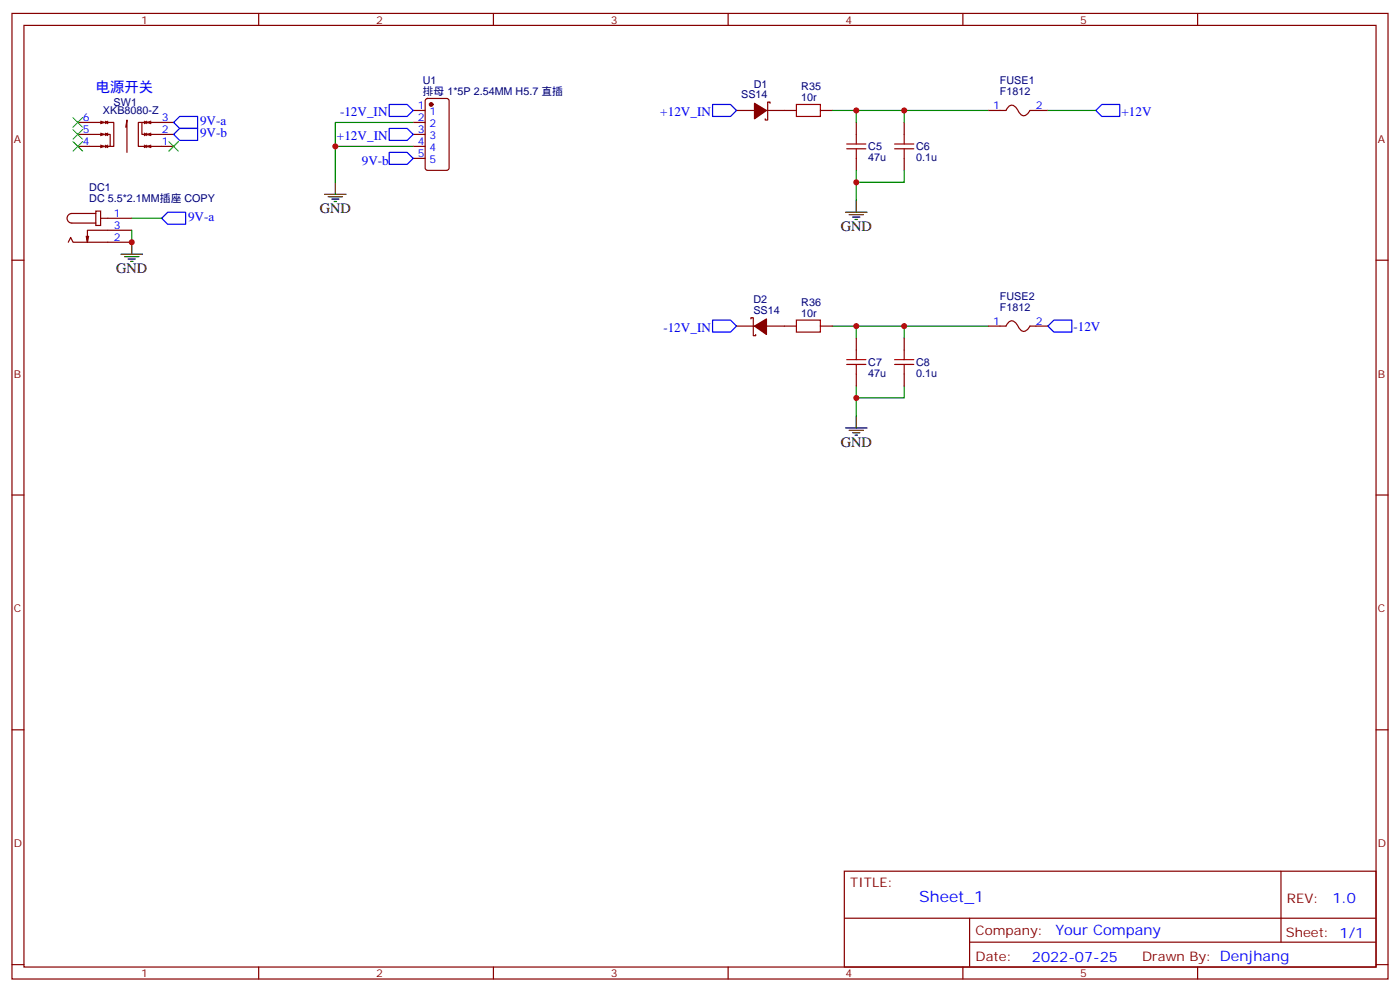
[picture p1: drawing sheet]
<svg xmlns="http://www.w3.org/2000/svg" width="412mm" height="292mm" viewBox="0 0 412 292" stroke-linecap="round" stroke-linejoin="round" font-family="sans-serif">
<g fill="none" stroke="#870000" stroke-width=".35">
<path d="M3.5 4h405.4v284.3h-405.4zM7.1 7.5h398.2v277.3h-398.2zM76.2 4v3.5M145.3 4v3.5M214.5 4v3.5M283.6 4v3.5M352.8 4v3.5M22.9 36.1h7.8l-1.1 .3M22.9 39.6h7.8l-1.1 .3M29.6 35.7l1.1 .4M29.6 39.2l1.1 .4M31 35.7v.7"/>
<path d="M31 39.2v.7M31 39.6l.7 .3M31 36.1l.7 .3M31.7 39.2l-.7 .4h1.5v3.5h-1.5M31.7 35.7l-.7 .4h2.5v7h-1M37 37.5l.4-2.2v9.6M41.8 36.1h-1.1v7h2.5l-.7 .4M42.5 39.2l.7 .4M42.5 35.7l.7 .4M43.2 36.1h-1.4v3.5h1.4l-.7 .3M43.2 35.7v.7M43.2 39.2v.7"/>
<path d="M43.2 36.1l-.7 .3M44.4 35.7l-1 .4M44.4 39.2l-1 .4M51.2 36.1h-7.8l1 .3M51.2 39.6h-7.8l1 .3M121.7 32.5h3.5M121.7 36.1h3.5M121.7 39.6h3.5M125.5 29.2l.4-.2h5.7l.6 .4 .1 20.1-.5 .6-5.9 .1-.6-.5-.1-20zM217 32.5h5.2M225.8 32.5h8.8M226.8 30.4v-.3h-.7v5.2h-.7v-.3"/>
<path d="M241.7 32.5h3.5M252.2 36.1v3.5M266.3 36.1v3.5M291 32.5h5.3l.6-.9a1.56 1.56 0 0 1 2.7 .5l.2 .3a2.13 2.13 0 0 0 2.3 1.6l1.3-1.5h5.3M22.9 43.1h7.8l-1.1 .4M29.6 42.8l1.1 .3M31 42.8v.7M31 43.1l.7 .4M31.7 42.8l-.7 .3M42.5 42.8l.7 .3M43.2 42.8v.7M44.4 42.8l-1 .3"/>
<path d="M51.2 43.1h-7.8l1 .4M121.7 43.1h3.5M121.7 46.6h3.5M252.2 46.6v3.6M266.3 46.6v3.6M3.5 76.6h3.6M20.1 71.3l.7-1.4 .7 1.4h17.3M26.1 69.6l-.3 1.7M28.2 62.2h1.4v4.2h-1.4zM28.2 62.9h-7a1.41 1.41 0 0 0-1.4 1.4 1.41 1.41 0 0 0 1.4 1.4h7M29.6 64.3h9.2M38.8 67.8h-13v3.5l-.4-1.7"/>
<path d="M405.3 76.6h3.6M217 96h5.2M221.2 93.9v-.3h.7v5.2h.7v-.3M225.8 96h8.8M241.7 96h3.5M252.2 99.6v3.5M266.3 99.6v3.5M291 96h5.3l.6-.9a1.56 1.56 0 0 1 2.7 .5l.2 .3a2.13 2.13 0 0 0 2.3 1.6l1.3-1.5h5.3M252.2 110.1v3.6M266.3 110.1v3.6M3.5 145.8h3.6M405.3 145.8h3.6"/>
<path d="M3.5 214.9h3.6M405.3 214.9h3.6M248.7 256.5h156.6v28.3h-156.6zM377.3 256.6v20.8M248.7 270.4h156.5M285.6 277.4h119.6M285.6 270.4v14.1M3.5 284.1h3.6M76.2 284.8v3.5M145.3 284.8v3.5M214.5 284.8v3.5M283.6 284.8v3.5"/>
<path d="M352.8 284.8v3.5M405.3 284.1h3.6"/>
</g>
<path d="M51.2 39.6l1.7-1.8h5.3v3.5h-5.3zM52.9 34.3h5.3v3.5h-5.3l-1.7-1.7zM114.7 30.8h5.2l1.8 1.7-1.8 1.8h-5.2zM114.7 37.8h5.2l1.8 1.8-1.8 1.7h-5.2zM209.9 30.8h5.3l1.8 1.7-1.8 1.8h-5.3zM324.6 30.8h5.2v3.5h-5.2l-1.8-1.8zM114.7 44.9h5.2l1.8 1.7-1.8 1.8h-5.2zM47.6 64.3l1.8-1.8h5.3v3.5h-5.3zM209.9 94.3h5.3l1.8 1.7-1.8 1.8h-5.3zM310.4 94.3h5.3v3.5h-5.3l-1.7-1.8z" fill="none" stroke="#00f" stroke-width=".35"/>
<g fill="none" stroke="#000" stroke-width=".35">
<path d="M95.6 57.2h6.4M96.7 57.9h4.2M97.7 58.6h2.1M98.4 59.3h.7M98.8 53.7v3.5M252.2 59v3.5M35.6 74.9h6.4M36.7 75.6h4.2M37.7 76.3h2.2M38.5 77h.7M38.8 71.3v3.6M249.1 62.5h6.3"/>
<path d="M250.1 63.2h4.3M251.2 63.9h2.1M251.9 64.6h.7M249.1 126h6.3M250.1 126.7h4.3M251.2 127.4h2.1M251.9 128.1h.7M252.2 122.5v3.5"/>
</g>
<g fill="#870000" stroke="#870000" stroke-width=".35">
<path d="M222.2 30.4l3.6 2.1-3.6 2.5z"/>
<path d="M222.2 96l3.6-2.1v4.6z"/>
<circle cx="127" cy="30.8" r=".53"/>
</g>
<g fill="none" stroke="#008700" stroke-width=".35">
<path d="M121.7 36.1h-22.9v7M245.2 32.5h45.8M252.2 32.5v3.6M266.3 32.5v3.6M308.7 32.5h14.1M121.7 43.1h-22.9v10.6M252.2 50.2v8.8M266.3 50.2v3.5h-14.1M38.8 64.3h8.8M38.8 67.8v3.5M245.2 96h45.8M252.2 96v3.6"/>
<path d="M266.3 96v3.6M252.2 113.7v8.8M266.3 113.7v3.5h-14.1"/>
</g>
<path d="M21.5 38.2l2.8 2.8M21.5 34.6l2.8 2.9M24.3 38.2l-2.8 2.8M24.3 34.6l-2.8 2.9M21.5 41.7l2.8 2.8M24.3 41.7l-2.8 2.8M49.7 41.7l2.9 2.8M52.6 41.7l-2.9 2.8" fill="none" stroke="#3c3" stroke-width=".35"/>
<g fill="none" stroke="#a10000" stroke-width=".35">
<path d="M234.6 30.8h7.1v3.5h-7.1zM252.2 39.6v2.8M266.3 39.6v2.8M249.4 43.8h5.7M249.4 42.4h5.7M252.2 43.8v2.8M263.5 43.8h5.7M263.5 42.4h5.7M266.3 43.8v2.8M234.6 94.3h7.1v3.5h-7.1zM249.4 107.3h5.7M249.4 105.9h5.7"/>
<path d="M252.2 103.1v2.8M252.2 107.3v2.8M263.5 107.3h5.7M263.5 105.9h5.7M266.3 103.1v2.8M266.3 107.3v2.8"/>
</g>
<g fill="#c00">
<circle cx="98.8" cy="43.1" r=".88"/>
<circle cx="252.2" cy="32.5" r=".88"/>
<circle cx="266.3" cy="32.5" r=".88"/>
<circle cx="252.2" cy="53.7" r=".88"/>
<circle cx="252.2" cy="117.2" r=".88"/>
<circle cx="266.3" cy="96" r=".88"/>
<circle cx="252.2" cy="96" r=".88"/>
<circle cx="38.8" cy="71.3" r=".88"/>
</g>
<text font-size="4.6" fill="#00f" x="270.8" y="265.6">Sheet_1</text>
<g font-size="4.2" fill="#00f">
<text x="28.2" y="27.2">电源开关</text>
<text x="392.5" y="265.8">1.0</text>
<text x="310.9" y="275.4">Your Company</text>
<text x="304" y="283.2">2022-07-25</text>
</g>
<g font-size="4.2">
<text x="94.2" y="62.9">GND</text>
<text x="247.6" y="68.2">GND</text>
<text x="34.2" y="80.5">GND</text>
<text x="247.6" y="131.7">GND</text>
</g>
<g font-size="3.9" fill="#00f">
<text x="100.2" y="34.3">-12V_IN</text>
<text x="194.5" y="34.3">+12V_IN</text>
<text x="330.3" y="34.1">+12V</text>
<text x="58.9" y="36.8">9V-a</text>
<text x="58.9" y="40.3">9V-b</text>
<text x="99.3" y="41.3">+12V_IN</text>
<text x="106.6" y="48.5">9V-b</text>
<text x="55.4" y="65">9V-a</text>
<text x="195.4" y="97.8">-12V_IN</text>
<text x="316.2" y="97.5">-12V</text>
</g>
<g font-size="3.9" fill="#800">
<text x="250.5" y="261.1">TITLE:</text>
<text x="379.1" y="265.8">REV:</text>
<text x="287.4" y="275.3">Company:</text>
<text x="378.7" y="275.9">Sheet: 1/1</text>
<text x="287.4" y="283">Date:</text>
<text x="336.4" y="283.1">Drawn By: Denjhang</text>
</g>
<g font-size="3.2" fill="#800">
<text x="41.6" y="6.9">1</text>
<text x="110.8" y="6.9">2</text>
<text x="179.9" y="6.9">3</text>
<text x="249.1" y="6.9">4</text>
<text x="318.2" y="6.9">5</text>
<text x="4.1" y="42.1">A</text>
<text x="405.9" y="42.1">A</text>
<text x="4.1" y="111.2">B</text>
<text x="405.9" y="111.2">B</text>
<text x="4.1" y="180.3">C</text>
<text x="405.9" y="180.3">C</text>
<text x="4.1" y="249.5">D</text>
<text x="405.9" y="249.5">D</text>
<text x="41.6" y="287.8">1</text>
<text x="110.8" y="287.8">2</text>
<text x="179.9" y="287.8">3</text>
<text x="249.1" y="287.8">4</text>
<text x="318.2" y="287.8">5</text>
</g>
<g font-size="3.2" fill="#000080">
<text x="124.5" y="27.8">排母 1*5P 2.54MM H5.7 直插</text>
<text x="124.5" y="24.6">U1</text>
<text x="218.3" y="29">SS14</text>
<text x="222.1" y="25.8">D1</text>
<text x="236" y="29.7">10r</text>
<text x="236" y="26.5">R35</text>
<text x="294.6" y="27.9">F1812</text>
<text x="294.6" y="24.8">FUSE1</text>
<text x="30.3" y="33.7">XKB8080-Z</text>
<text x="33.5" y="31.1">SW1</text>
<text x="255.8" y="47.4">47u</text>
<text x="255.8" y="44.3">C5</text>
<text x="269.9" y="47.4">0.1u</text>
<text x="269.9" y="44.3">C6</text>
<text x="26.3" y="59.4">DC 5.5*2.1MM插座 COPY</text>
<text x="26.3" y="56.1">DC1</text>
<text x="221.9" y="89.3">D2</text>
<text x="236" y="90">R36</text>
<text x="294.6" y="88.3">FUSE2</text>
<text x="221.9" y="92.5">SS14</text>
<text x="236" y="93.2">10r</text>
<text x="294.6" y="91.4">F1812</text>
<text x="255.8" y="107.8">C7</text>
<text x="269.9" y="107.8">C8</text>
<text x="255.8" y="110.9">47u</text>
<text x="269.9" y="110.9">0.1u</text>
</g>
<g font-size="3.2" fill="#00f">
<text x="24.4" y="35.7">6</text>
<text x="47.6" y="35.7">3</text>
<text x="123" y="32.2">1</text>
<text x="123" y="35.7">2</text>
<text x="126.5" y="33.9">1</text>
<text x="292.6" y="32.2">1</text>
<text x="305.2" y="32.2">2</text>
<text x="24.4" y="39.2">5</text>
<text x="47.6" y="39.2">2</text>
<text x="123" y="39.2">3</text>
<text x="126.5" y="37.5">2</text>
<text x="126.5" y="41">3</text>
<text x="24.4" y="42.8">4</text>
<text x="47.6" y="42.8">1</text>
<text x="123" y="42.8">4</text>
<text x="123" y="46.3">5</text>
<text x="126.5" y="44.5">4</text>
<text x="126.5" y="48">5</text>
<text x="33.5" y="63.9">1</text>
<text x="33.5" y="71">2</text>
<text x="33.5" y="67.5">3</text>
<text x="292.6" y="95.7">1</text>
<text x="305.2" y="95.7">2</text>
</g>
</svg>
